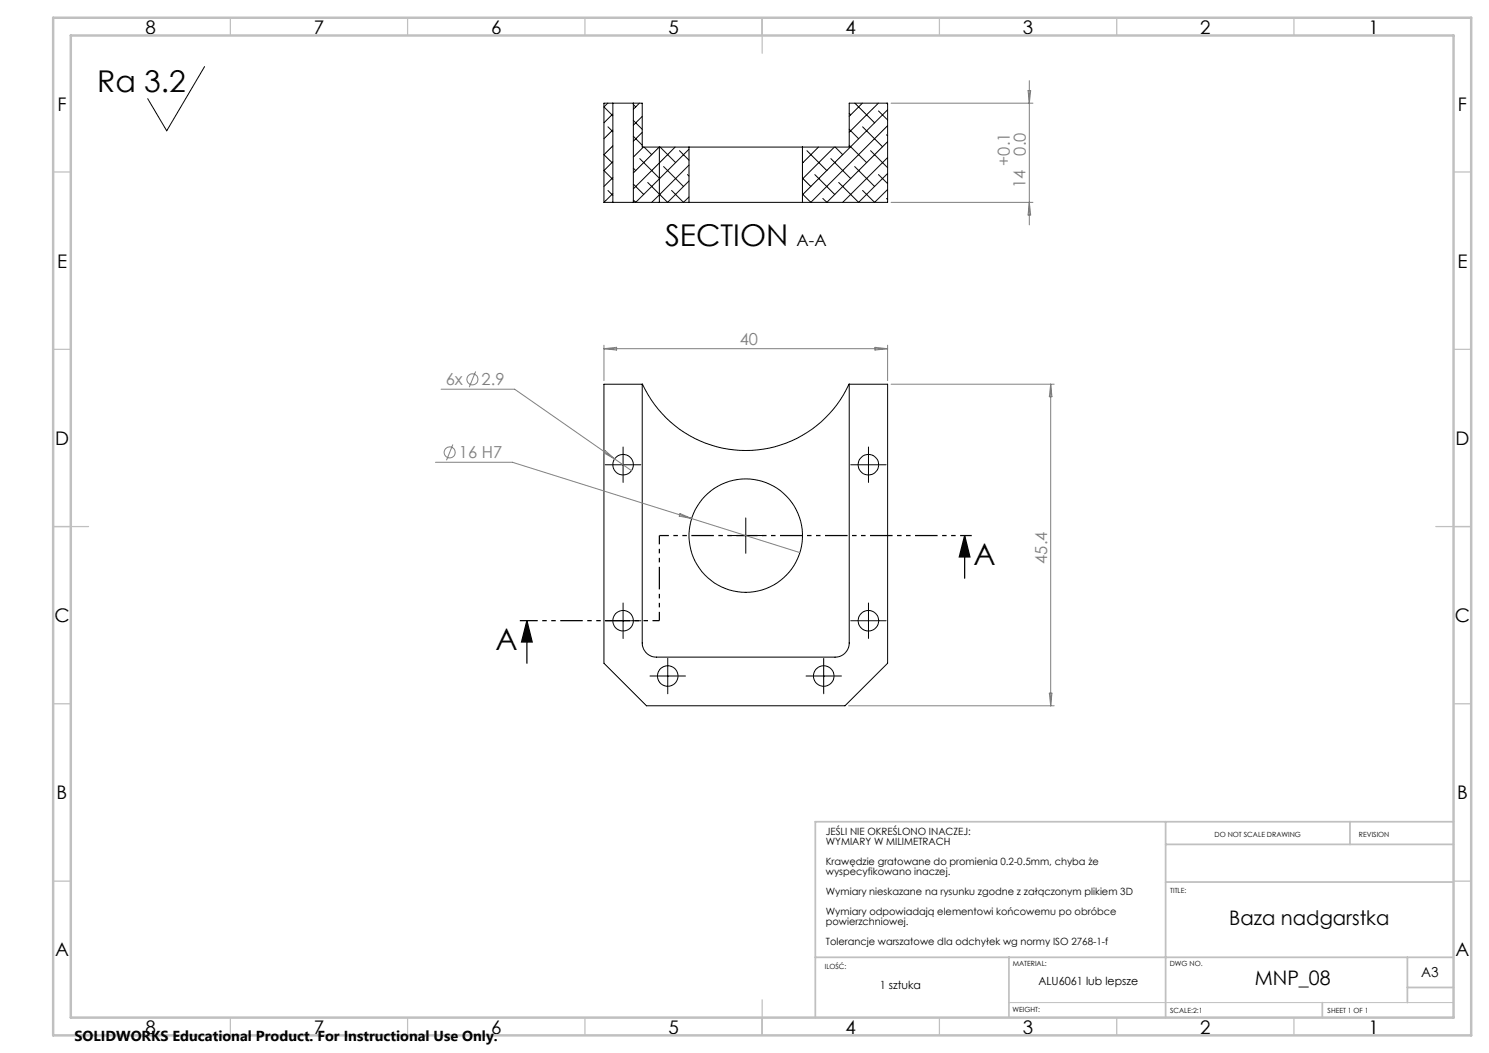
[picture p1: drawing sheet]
<svg xmlns="http://www.w3.org/2000/svg" width="420mm" height="297mm" viewBox="0 0 420 297" stroke-linecap="round" stroke-linejoin="round" font-family="sans-serif">
<g fill="none" stroke="#000" stroke-width=".28">
<path d="M57.7 18.8l-10.7 18.1-5.3-9.1M171.4 29.1l-1 1.1 2.5 2.5M171.5 35.8l1.4 1.3M172.9 29.1h5.7M172.9 29.1h-2.5v28M172.9 32.1l-2.5 2.5M172.9 36.7l-2.5 2.4M172.9 29.1v28M178.6 29.1h2.6v12.4h13.1M178.6 38.4l2.6 2.6M178.6 34l2.6 2.5M178.6 29.5l.7 .7"/>
<path d="M178.6 29.1v28M180.4 29.1l-1.8 1.7M181.2 32.8l-2.6 2.5M181.2 37.3l-2.6 2.5M239.5 36.5l2.7 2.6M239.5 32l.5 .4M241.1 29.1l5.6 5.5M243.2 29.1l-3.7 3.7M243.3 35.8l5.6 5.6M247.8 29.1l-8.3 8.2M247.8 31.3l2.6 2.5M250 38l.4 .3"/>
<path d="M250.1 29.1l.3 .2M250.4 31l-24.1 24M250.4 35.5l-21.7 21.6-2.4-2.4M250.4 40l-17.2 17.1-1.1-1.1M170.4 57.1h2.5M171.5 53.7l1.4 1.4M172.9 57.1h5.7M172.9 45.6l-2.5 2.5 2.5 2.5M172.9 50.1l-2.5 2.5M172.9 41.1l-2.5 2.5 2.2 2.3M172.9 54.6l-2.5 2.5M178.6 48.8l7.3-7.3 .1 15.6"/>
<path d="M178.6 51.9l3 3M178.6 47.4l.7 .7M178.6 57.1h15.7M180.4 44.7l5.7 5.7M181.5 41.5l-2.9 2.8M181.7 41.5l2.1 2.1M186.2 41.5l4.4 4.4M187.2 47l5.6 5.6M189.4 53.7l3.4 3.4 1.5-1.5M190.4 41.5l-11.8 11.8M191.7 42.5l2.6 2.7M193.9 49.2l.4 .5"/>
<path d="M194.3 57.1h32M194.3 41.5h32M194.3 42.1l-15 15-.7-.7M194.3 46.6l-10.5 10.5M194.3 51l-6 6.1-5.6-5.6M194.3 41.5v15.6M226.3 41.5h13.2v-12.4h10.9v28h-24.1M226.3 50.2l2.4 2.4M226.3 45.8l.2 .1M226.3 41.5v15.6M226.4 41.5h-.1M227.6 42.5l5.6 5.6"/>
<path d="M229.8 49.2l5.6 5.7M230.9 41.5l-4.6 4.5M234.4 44.7l5.6 5.7M235.3 41.5l-9 9M235.6 41.5l2.1 2.1M239.5 41l4.9 4.9M241.1 47l5.6 5.6M245.6 42.5l4.8 4.8M247.8 49.2l2.6 2.6M250 56l.4 .3M250.4 44.4l-12.7 12.7M250.4 48.9l-8.2 8.2-5.6-5.6"/>
<path d="M250.4 53.4l-3.7 3.7-3.4-3.4M170.4 108.4h10.8a32 32 0 0 0 29.1 18.7 32 32 0 0 0 29.2-18.7h10.9v78.7l-12.1 12h-55.9l-12-12zM181.2 108.4v73a4 4 0 0 0 3.9 3.9h50.4a4 4 0 0 0 4-3.9v-73M170.7 131.1h10.1M175.8 126.1v10M240 131.1h9.9M245 126.1v10M205.4 151.1h9.9M210.4 146.1v10M170.7 175.1h10.1M175.8 170.1v10M240 175.1h9.9"/>
<path d="M245 170.1v10M183.3 190.7h10.1M188.3 185.7v10M227.4 190.7h9.9M232.3 185.7v10"/>
<circle cx="175.8" cy="131.1" r="2.9"/>
<circle cx="245" cy="131.1" r="2.91"/>
<circle cx="210.4" cy="151.1" r="16"/>
<circle cx="175.8" cy="175.1" r="2.89"/>
<circle cx="245" cy="175.1" r="2.9"/>
<circle cx="188.3" cy="190.7" r="2.89"/>
<circle cx="232.4" cy="190.7" r="2.9"/>
</g>
<g fill="none" stroke="#808080" stroke-width=".28">
<path d="M251.4 29.1h40M290 25.5h.7l-.4 3.6zM290.3 22.8v40.6M251.4 57.1h40M290.3 57.1l.4 3.5h-.7zM170.4 97.4v9.9M170.4 98.4h80M170.4 98.4l3.5-.4v.7zM246.8 98l3.6 .4-3.6 .3zM250.4 97.4v9.9M124.4 109.8h20.8l32.9 22.9M134.2 104.8l-1.8 4.4"/>
<path d="M251.4 108.4h46M296.4 108.4v90.7M296.4 108.4l.3 3.5h-.7zM122.8 130.4h21.7l81.1 25.5M127.7 125.4l-1.8 4.4M170.7 127.1l2.7 2.3-3.1-1.7zM191.8 144.8l3.3 1.5-3.5-.7zM239.4 199.1h58M296 195.5h.7l-.3 3.6z"/>
<circle cx="133.3" cy="107" r="1.56"/>
<circle cx="126.8" cy="127.6" r="1.56"/>
</g>
<path d="M272.1 151.1l1.5 6h-3zM272.1 151.1v12M148.6 175.1l1.5 6h-3zM148.6 175.1v12" fill="none" stroke="#000" stroke-width=".35"/>
<path d="M274.1 151.1h-63.7" fill="none" stroke="#000" stroke-width=".35" stroke-dasharray="6.3 1.3 1.3 1.3 1.3 1.3" stroke-dashoffset="3.1" stroke-linecap="butt"/>
<path d="M210.4 151.1h-24.4" fill="none" stroke="#000" stroke-width=".35" stroke-dasharray="6.3 1.3 1.3 1.3 1.3 1.3" stroke-dashoffset="3.7" stroke-linecap="butt"/>
<path d="M186 175.1v-24" fill="none" stroke="#000" stroke-width=".35" stroke-dasharray="6.3 1.3 1.3 1.3 1.3 1.3" stroke-dashoffset="3.9" stroke-linecap="butt"/>
<path d="M175.8 175.1h10.2" fill="none" stroke="#000" stroke-width=".35" stroke-dasharray="6.3 1.3 1.3 1.3 1.3 1.3" stroke-dashoffset="4.4" stroke-linecap="butt"/>
<path d="M175.8 175.1h-29.2" fill="none" stroke="#000" stroke-width=".35" stroke-dasharray="6.3 1.3 1.3 1.3 1.3 1.3" stroke-dashoffset="1.3" stroke-linecap="butt"/>
<path d="M284.6 282.8h125.4" fill="none" stroke="#c0c0c0" stroke-width=".28"/>
<g fill="none" stroke="#c0c0c0" stroke-width=".35">
<path d="M65 5v5M115 5v5M165 5v5M215 5v10M265 5v5M315 5v5M365 5v5M15 48.5h5M410 48.5h5M15 98.5h5M410 98.5h5M15 148.5h10"/>
<path d="M405 148.5h10M15 198.5h5M410 198.5h5M15 248.5h5M410 248.5h5M65 287v5M115 287v5M165 287v5M215 282v10M265 287v5M315 287v5M365 287v5"/>
</g>
<path d="M328.8 231.8v55.2M328.8 238.2h81.2M380.8 231.8v6.4M410 231.8h-180v55.2M328.8 248.8h81.2M230 270h180M284.6 270v17M397 270v12.8M397 278.5h13M373 282.8v4.2" fill="none" stroke="#c0c0c0" stroke-width=".5"/>
<path d="M15 5h400v287h-400zM20 10h390v277h-390z" fill="none" stroke="#c0c0c0" stroke-width=".7"/>
<path d="M272.1 151.1l1.5 6h-3zM148.6 175.1l1.5 6h-3z" fill="#000"/>
<g font-size="8.5">
<text x="27.4" y="26">Ra 3.2</text>
<text x="187.6" y="69.4">SECTION</text>
<text x="274.6" y="159.2">A</text>
<text x="139.8" y="183.2">A</text>
</g>
<g font-size="5.6">
<text x="346.7" y="260.9">Baza nadgarstka</text>
<text x="353.9" y="277.9">MNP_08</text>
</g>
<g font-size="5.3">
<text x="41" y="9.5">8</text>
<text x="88.5" y="9.5">7</text>
<text x="138.5" y="9.5">6</text>
<text x="188.5" y="9.5">5</text>
<text x="238.5" y="9.5">4</text>
<text x="288.5" y="9.5">3</text>
<text x="338.5" y="9.5">2</text>
<text x="386" y="9.5">1</text>
<text x="16.2" y="31.2">F</text>
<text x="411.2" y="31.2">F</text>
<text x="16.1" y="75.5">E</text>
<text x="411.1" y="75.5">E</text>
<text x="15.5" y="125.5">D</text>
<text x="410.5" y="125.5">D</text>
<text x="15.4" y="175.5">C</text>
<text x="410.4" y="175.5">C</text>
<text x="16" y="225.5">B</text>
<text x="411" y="225.5">B</text>
<text x="15.5" y="269.7">A</text>
<text x="410.5" y="269.7">A</text>
<text x="41" y="291.5">8</text>
<text x="88.5" y="291.5">7</text>
<text x="138.5" y="291.5">6</text>
<text x="188.5" y="291.5">5</text>
<text x="238.5" y="291.5">4</text>
<text x="288.5" y="291.5">3</text>
<text x="338.5" y="291.5">2</text>
<text x="386" y="291.5">1</text>
</g>
<g font-size="4.7" fill="#808080">
<text x="284.8" y="46.7" transform="rotate(-90 284.8 46.7)">+0.1</text>
<text x="289.4" y="43.9" transform="rotate(-90 289.4 43.9)">0.0</text>
<text x="289.3" y="53.2" transform="rotate(-90 289.3 53.2)">14</text>
<text x="208.6" y="97.3">40</text>
<text x="125.7" y="108.7">6x</text>
<text x="135.8" y="108.7">2.9</text>
<text x="129.4" y="129.3">16 H7</text>
<text x="295.4" y="159" transform="rotate(-90 295.4 159)">45.4</text>
</g>
<text font-size="4.7" x="224.7" y="69.4">A-A</text>
<text font-size="4.1" x="21" y="293.7">SOLIDWORKS Educational Product. For Instructional Use Only.</text>
<text font-size="3.9" x="400.9" y="275.5">A3</text>
<g font-size="3.2">
<text x="248.2" y="278.8">1 sztuka</text>
<text x="292.9" y="277.9">ALU6061 lub lepsze</text>
</g>
<g font-size="2.8">
<text x="232.9" y="235.5">JEŚLI NIE OKREŚLONO INACZEJ:</text>
<text x="232.9" y="238.3">WYMIARY W MILIMETRACH</text>
<text x="232.9" y="244">Krawędzie gratowane do promienia 0.2-0.5mm, chyba że</text>
<text x="232.9" y="246.8">wyspecyfikowano inaczej.</text>
<text x="232.9" y="252.5">Wymiary nieskazane na rysunku zgodne z załączonym plikiem 3D</text>
<text x="232.9" y="258.1">Wymiary odpowiadają elementowi końcowemu po obróbce</text>
<text x="232.9" y="260.9">powierzchniowej.</text>
<text x="232.9" y="266.6">Tolerancje warszatowe dla odchyłek wg normy ISO 2768-1-f</text>
</g>
<g font-size="2">
<text x="342.6" y="236">DO NOT SCALE DRAWING</text>
<text x="383.3" y="236.2">REVISION</text>
<text x="330.1" y="251.9">TITLE:</text>
<text x="232.6" y="273.4">ILOŚĆ:</text>
<text x="285.6" y="272.5">MATERIAL:</text>
<text x="330" y="272.5">DWG NO.</text>
<text x="285.6" y="285.5">WEIGHT:</text>
<text x="330.1" y="285.6">SCALE:2:1</text>
<text x="374.5" y="285.6">SHEET 1 OF 1</text>
</g>
</svg>
